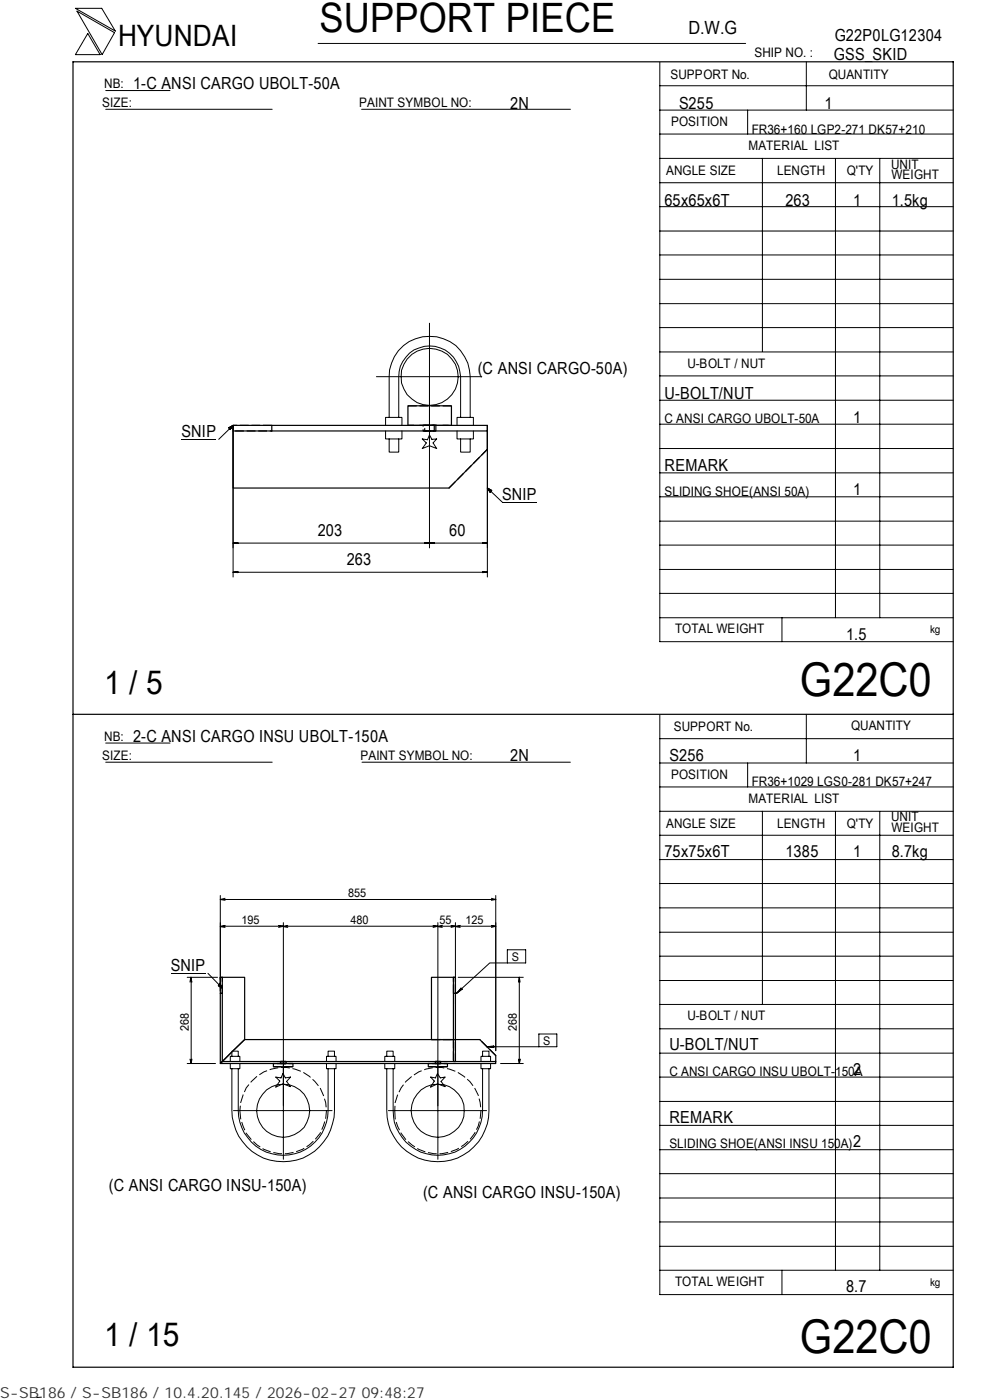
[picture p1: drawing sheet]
<svg xmlns="http://www.w3.org/2000/svg" width="210mm" height="297mm" viewBox="0 0 210 297" stroke-linecap="round" stroke-linejoin="round" font-family="sans-serif">
<g fill="none" stroke="#000" stroke-width=".21">
<path d="M16 1.8h5.6l2.9 4.8zM16.3 2.4l8 4.5-2.6 4.7zM18.6 7.1l2.6 4.5h-5.2zM22.4 19.2h13.7M67.5 9.2h90.6M139.9 18.2h62.3M139.9 13.2v122.9h62.3M171 13.1v10.3M22.4 23.2h35.3M76.7 23.2h44.3M139.9 38.8h62.3M139.9 33.6h62.3"/>
<path d="M139.9 28.4h62.3M139.9 23.4h62.3M158.6 23.4v5M161.7 33.6v41M177.2 33.7v97.4M186.6 33.7v97.4M139.9 59.3h62.3M139.9 54.1h62.3M139.9 49h62.3M139.9 43.8h62.3M79.8 79.9h22.4M91.1 68.6v47.6"/>
<path d="M139.9 79.7h62.3M139.9 74.7h62.3M139.9 69.5h62.3M139.9 64.4h62.3M38.5 93.2h7.4M48.5 90.8l.9-.6-.6 .9zM49.4 90.2v32.2M49.4 90.2l-3 3M81.8 91.4v1.7h3.4v-1.7M81.8 90.2v-1.6h3.4v1.6M82.5 88.6v-8.7a8.6 8.6 0 0 1 8.6-8.5 8.6 8.6 0 0 1 8.6 8.5v8.7M82.5 93.1v2.8h2.1v-2.8"/>
<path d="M84.6 88.6v-8.7a6.6 6.6 0 0 1 6.5-6.5 6.6 6.6 0 0 1 6.6 6.5v8.7M89.6 93.1l1.1 .2 .4-1 .5 .9 1-.1-.7 .9 .7 1.2-1.5-.6-1.5 .6 .8-1.2zM96.9 91.4v1.7h3.5v-1.7M96.9 90.2v-1.6h3.5v1.6M97.7 93.1v2.8h2v-2.8M103.4 90.2v32.2M139.9 95.2h62.3M139.9 90h62.3M139.9 84.9h62.3M49.4 115.2l1.1-.1v.2zM50.1 115.1v.2M90.1 115.1l2 .2v-.2l-2 .2z"/>
<path d="M90.4 115.1v.2M91.9 115.1v.2M102.4 115.1l1 .1-1 .1zM102.7 115.1v.2M103.4 115.2h-54M103.4 103.5l.9 .5-.3 .5zM103.4 103.5l3.1 3h7.4M139.9 100.3h62.3M139.9 115.6h62.3M139.9 110.6h62.3M139.9 105.4h62.3M49.4 121.4l1.1-.2v.3z"/>
<path d="M49.4 121.4h54M50.1 121.3v.1M102.4 121.2l1 .2-1 .1zM102.7 121.3v.1M139.9 131.1h62.3M139.9 125.9h62.3M139.9 120.8h62.3M165.9 131.1v5M22.4 157.6h13.7M139.9 151.7v122.9h62.3M139.9 156.7h62.3M171 151.5v10.4"/>
<path d="M22.4 161.7h35.3M76.8 161.7h44.2M139.9 177.2h62.3M139.9 172.1h62.3M139.9 167h62.3M139.9 161.9h62.3M158.6 161.9v5.1M161.7 172.1v41M177.2 172.2v97.3M186.6 172.2v97.3M46.7 190v19.5M46.7 190.8l1 .2"/>
<path d="M46.7 190.8h58.4M46.7 196.5h58.4M47.7 190.6l-1 .2M47.7 196.3l-1 .3 1 .2M59.1 196.3l1 .2-1 .3M60.1 195.7v50.2M61 196.3l-.9 .3 .9 .2M91.9 196.3l1 .2-1 .3M92.9 195.7v50.2M93.8 196.3l-.9 .3 .9 .2M95.7 196.3l.9 .2-.9 .3M96.6 195.7v17.2"/>
<path d="M97.6 196.3l-1 .3 1 .2M104.2 196.3l.9 .2M104.2 190.6l.9 .2M105.1 190v32.9M105.1 196.5l-.9 .3M105.1 190.8l-.9 .2M139.9 182.4h62.3M139.9 197.8h62.3M139.9 192.6h62.3M139.9 187.4h62.3M36.2 206.5h7.4M39.7 207.3h6.4"/>
<path d="M40.3 208.4l.2-1.1 .2 1.1M40.5 207.3v18.3M44.1 206.5l3 3.1M46.6 208.7l.5 .9-.8-.5zM97.2 207.3h13.8M97.5 210l.1 .1M97.8 209.6l.2 .3-1.2 .8zM107.6 204.3h-3.7l-7.1 6.4M107.6 201.5h3.9v2.8h-3.9zM110.1 207.3l-.1 1.1M110.1 207.3l.2 1.1M110.1 207.3v18.3"/>
<path d="M139.9 218.3h62.3M139.9 213.1h62.3M139.9 208h62.3M139.9 202.9h62.3M39.7 225.6h6M40.3 224.7l.2 .9M40.7 224.7l-.2 .9M48.8 225.2v-1.1h2.1v1.1M48.8 225.6v1.1h2.1v-1.1M49.2 226.7v8.9a10.9 10.9 0 0 0 10.9 10.9 10.9 10.9 0 0 0 10.8-10.9v-8.9M49.2 224.1v-1.1h1.3v1.1M49.5 235.6h20.9"/>
<path d="M50.5 226.7v8.9a9.5 9.5 0 0 0 9.6 9.5 9.5 9.5 0 0 0 9.5-9.5v-8.9M58.5 228.5l1.1 .2 .4-1 .5 1 1.1-.2-.8 .9 .8 1.1-1.6-.6-1.5 .7 .8-1.2zM69.2 225.2v-1.1h2.1v1.1M69.2 225.6v1.1h2.1v-1.1M69.6 224.1v-1.1h1.3v1.1M81.6 225.2v-1.1h2.1v1.1M81.6 225.6v1.1h2.1v-1.1M82 226.7v8.9a10.8 10.8 0 0 0 10.9 10.9 10.8 10.8 0 0 0 10.8-10.9v-8.9M82 224.1v-1.1h1.4v1.1M82.4 235.6h20.8M83.4 226.7v8.9a9.5 9.5 0 0 0 9.5 9.5 9.5 9.5 0 0 0 9.5-9.5v-8.9M91.3 228.5l1.1 .2 .4-1 .6 1 1-.2-.9 .9 .9 1.1-1.6-.6-1.5 .7 .8-1.2z"/>
<path d="M102 225.2v-1.1h2v1.1M102 225.6v1.1h2v-1.1M102.4 224.1v-1.1h1.3v1.1M103.3 222.1l1.4-.2v.3zM104.3 222v.2M106.2 225.6h4.8M110 224.7l.1 .9M110.4 224.7l-.3 .9M114.3 222.1v-2.7h3.8v2.7h-14.8M139.9 238.7h62.3M139.9 233.7h62.3M139.9 228.5h62.3"/>
<path d="M139.9 223.4h62.3M139.9 259.2h62.3M139.9 254.2h62.3M139.9 249h62.3M139.9 243.9h62.3M139.9 269.5h62.3M139.9 264.4h62.3M165.9 269.5v5.1M8.8 296.4l-1 .1"/>
<circle cx="91.1" cy="79.9" r="6.1"/>
<circle cx="60.1" cy="235.6" r="5.6"/>
<circle cx="92.8" cy="235.6" r="5.6"/>
</g>
<g fill="none" stroke="#000" stroke-width=".25">
<path d="M15.5 13.1h186.7v277h-186.7zM49.4 91.4v12.1h45.8l8.2-8.2v-3.9M49.4 90.2h8.2v1.2h-8.2zM57.6 90.2h45.8v1.2h-45.8M86.5 90.2v-4.1h9.2v4.1M15.5 151.5h186.7M46.7 210.7v14.9l.4-.4v-14.5M46.7 207.3h.4v3.4h-.4zM47.1 207.3h4.8v13.2l-2.5 2.5 2.5-2.5h44.3h-4.7v-13.2h4.7M96.2 210.7v14.5h.4v-14.5M96.2 207.3h.4v3.4h-.4zM47.1 225.2h58v.4h-58.4z"/>
<path d="M49.2 223.2l-2.1 2M58 225.6v.7h4.1v-.7M90.8 225.6v.7h4.1v-.7M96.6 220.5h5.2l3.3 3.4v1.3"/>
</g>
<path d="M90.1 90.2h2M92.1 91.4h-2" fill="none" stroke="#000" stroke-width=".25" stroke-dasharray="1.1 .3" stroke-linecap="butt"/>
<g fill="none" stroke="#000" stroke-width=".25" stroke-dasharray="1.9 .6" stroke-linecap="butt">
<path d="M57.6 90.2h-8.2v1.2h8.2M86.5 86.1h9.2M86.5 90.2h9.2h-9.2M91.6 90.2h.5v1.2h-2v-1.2h1.5M92.4 90.2v1.2h-2.7v-1.2h2.7M95.2 103.5l8.2-8.2M47.1 210.7v-3.4h-.4v3.4M96.2 210.7v-3.4M96.6 210.7v-3.4h-.4M60.7 225.6v-.4h-1.3v.4h1.3M62.1 226.3h-4.1M62.1 225.6h-4.1h4.1"/>
<path d="M91.5 220.5h5.1M94.9 226.3h-4.1M94.9 225.6h-4.1h4.1M96.2 220.5v4.7h.4v-4.7h-.4M105.1 223.9l-3.3-3.4"/>
</g>
<path d="M89.7 90.2h2.7M92.4 91.4h-2.7" fill="none" stroke="#000" stroke-width=".25" stroke-dasharray="1.5 .5" stroke-linecap="butt"/>
<path d="M59.5 225.2h1.1M60.6 225.6h-1.1M92.4 225.2h1M93.4 225.6h-1" fill="none" stroke="#000" stroke-width=".25" stroke-dasharray=".6 .2" stroke-linecap="butt"/>
<path d="M92.6 225.6h-.2v-.4h1v.4h-.8" fill="none" stroke="#000" stroke-width=".25" stroke-dasharray="1.6 .5" stroke-linecap="butt"/>
<path d="M92.3 225.2h1.2M93.5 225.6h-1.2" fill="none" stroke="#000" stroke-width=".25" stroke-dasharray=".7 .2" stroke-linecap="butt"/>
<path d="M93.5 225.6v-.4h-1.2v.4h1.2" fill="none" stroke="#000" stroke-width=".25" stroke-dasharray="1.8 .6" stroke-linecap="butt"/>
<path d="M59.8 225.6h-.3v-.4h1.1v.4h-.8" fill="none" stroke="#000" stroke-width=".25" stroke-dasharray="1.7 .5" stroke-linecap="butt"/>
<path d="M59.4 225.2h1.3M60.7 225.6h-1.3" fill="none" stroke="#000" stroke-width=".25" stroke-dasharray=".7 .3" stroke-linecap="butt"/>
<path d="M96.2 220.5h.4" fill="none" stroke="#000" stroke-width=".25" stroke-dasharray=".3 .1" stroke-linecap="butt"/>
<path d="M48.5 90.3h.9v.8h-.9zM103.5 103.6h.8v.9h-.8zM46.3 208.8h.9v.8h-.9z" fill="#000"/>
<path d="M50.9 235.6a9.2 9.2 0 0 0 13.2 8.3 9.2 9.2 0 0 0 1.5-15.5 9.2 9.2 0 0 0-14.6 5.5l-.1 1.7M83.7 235.6a9.1 9.1 0 0 0 12.8 8.3 9.1 9.1 0 0 0 2.7-15 9.1 9.1 0 0 0-14.9 3.4l-.5 1.6-.1 1.7" fill="none" stroke="#000" stroke-width=".21" stroke-dasharray="1.9 .6" stroke-linecap="butt"/>
<g font-size="9.9">
<text x="169.7" y="147.6">G22C0</text>
<text x="169.7" y="286.9">G22C0</text>
</g>
<text font-size="8.6" x="67.7" y="6.9">SUPPORT PIECE</text>
<g font-size="7">
<text x="22.1" y="147.2">1 / 5</text>
<text x="22.1" y="285.6">1 / 15</text>
</g>
<text font-size="6.3" x="25.1" y="9.8">HYUNDAI</text>
<text font-size="3.9" x="146" y="7.3">D.W.G</text>
<g font-size="3.5">
<text x="177" y="8.7">G22P0LG12304</text>
<text x="176.9" y="12.8">GSS_SKID</text>
<text x="28.3" y="19">1-C ANSI CARGO UBOLT-50A</text>
<text x="108.2" y="23.1">2N</text>
<text x="144" y="23.1">S255</text>
<text x="174.8" y="23.1">1</text>
<text x="141" y="43.6">65x65x6T</text>
<text x="166.6" y="43.6">263</text>
<text x="180.9" y="43.6">1</text>
<text x="189.1" y="43.6">1.5kg</text>
<text x="101.3" y="79.4">(C ANSI CARGO-50A)</text>
<text x="141" y="84.6">U-BOLT/NUT</text>
<text x="180.9" y="89.7">1</text>
<text x="38.5" y="92.8">SNIP</text>
<text x="141" y="99.9">REMARK</text>
<text x="106.5" y="106.1">SNIP</text>
<text x="180.9" y="105.1">1</text>
<text x="67.4" y="113.7">203</text>
<text x="95.2" y="113.7">60</text>
<text x="73.6" y="119.9">263</text>
<text x="179.5" y="135.8">1.5</text>
<text x="28.3" y="157.3">2-C ANSI CARGO INSU UBOLT-150A</text>
<text x="108.2" y="161.4">2N</text>
<text x="142" y="161.4">S256</text>
<text x="180.9" y="161.4">1</text>
<text x="141" y="181.9">75x75x6T</text>
<text x="166.6" y="181.9">1385</text>
<text x="180.9" y="181.9">1</text>
<text x="189.1" y="181.9">8.7kg</text>
<text x="36.2" y="206.1">SNIP</text>
<text x="142" y="222.8">U-BOLT/NUT</text>
<text x="180.9" y="228">2</text>
<text x="142" y="238.3">REMARK</text>
<text x="180.9" y="243.3">2</text>
<text x="23.1" y="252.6">(C ANSI CARGO INSU-150A)</text>
<text x="89.7" y="254.2">(C ANSI CARGO INSU-150A)</text>
<text x="179.5" y="274.1">8.7</text>
</g>
<text font-size="3.2" fill="#323232" x="0" y="296.6">S-SB186 / S-SB186 / 10.4.20.145 / 2026-02-27 09:48:27</text>
<g font-size="2.8">
<text x="142.2" y="16.8">SUPPORT No.</text>
<text x="160" y="12.2">SHIP NO. :</text>
<text x="175.8" y="16.7">QUANTITY</text>
<text x="21.7" y="22.8">SIZE:</text>
<text x="22.1" y="18.7">NB:</text>
<text x="76.2" y="22.8">PAINT SYMBOL NO:</text>
<text x="142.3" y="26.8">POSITION</text>
<text x="159.4" y="28.4">FR36+160 LGP2-271 DK57+210</text>
<text x="158.8" y="31.7">MATERIAL LIST</text>
<text x="189" y="35.8">UNIT</text>
<text x="141.3" y="37.2">ANGLE SIZE</text>
<text x="164.8" y="37.1">LENGTH</text>
<text x="179.6" y="37.1">Q'TY</text>
<text x="189.1" y="38">WEIGHT</text>
<text x="145.8" y="78">U-BOLT / NUT</text>
<text x="141" y="89.8">C ANSI CARGO UBOLT-50A</text>
<text x="141" y="105.2">SLIDING SHOE(ANSI 50A)</text>
<text x="143.2" y="134.4">TOTAL WEIGHT</text>
<text x="142.9" y="155">SUPPORT No.</text>
<text x="180.5" y="154.9">QUANTITY</text>
<text x="21.7" y="161.3">SIZE:</text>
<text x="22.1" y="157.1">NB:</text>
<text x="76.5" y="161.2">PAINT SYMBOL NO:</text>
<text x="142.3" y="165.3">POSITION</text>
<text x="159.4" y="166.7">FR36+1029 LGS0-281 DK57+247</text>
<text x="158.8" y="170.3">MATERIAL LIST</text>
<text x="141.3" y="175.7">ANGLE SIZE</text>
<text x="164.8" y="175.6">LENGTH</text>
<text x="179.6" y="175.6">Q'TY</text>
<text x="189" y="174.2">UNIT</text>
<text x="189.1" y="176.5">WEIGHT</text>
<text x="145.8" y="216.5">U-BOLT / NUT</text>
<text x="142" y="228.2">C ANSI CARGO INSU UBOLT-150A</text>
<text x="142" y="243.5">SLIDING SHOE(ANSI INSU 150A)</text>
<text x="143.2" y="272.9">TOTAL WEIGHT</text>
</g>
<g font-size="2.5">
<text x="73.8" y="190.3">855</text>
<text x="51.2" y="196">195</text>
<text x="74.3" y="196">480</text>
<text x="93.2" y="196">55</text>
<text x="98.7" y="196">125</text>
<text x="108.5" y="203.8">S</text>
<text x="40" y="218.7" transform="rotate(-90 40 218.7)">268</text>
<text x="109.6" y="218.7" transform="rotate(-90 109.6 218.7)">268</text>
<text x="115.2" y="221.7">S</text>
</g>
<g font-size="2.3">
<text x="197.3" y="134.3">kg</text>
<text x="197.3" y="272.8">kg</text>
</g>
</svg>
